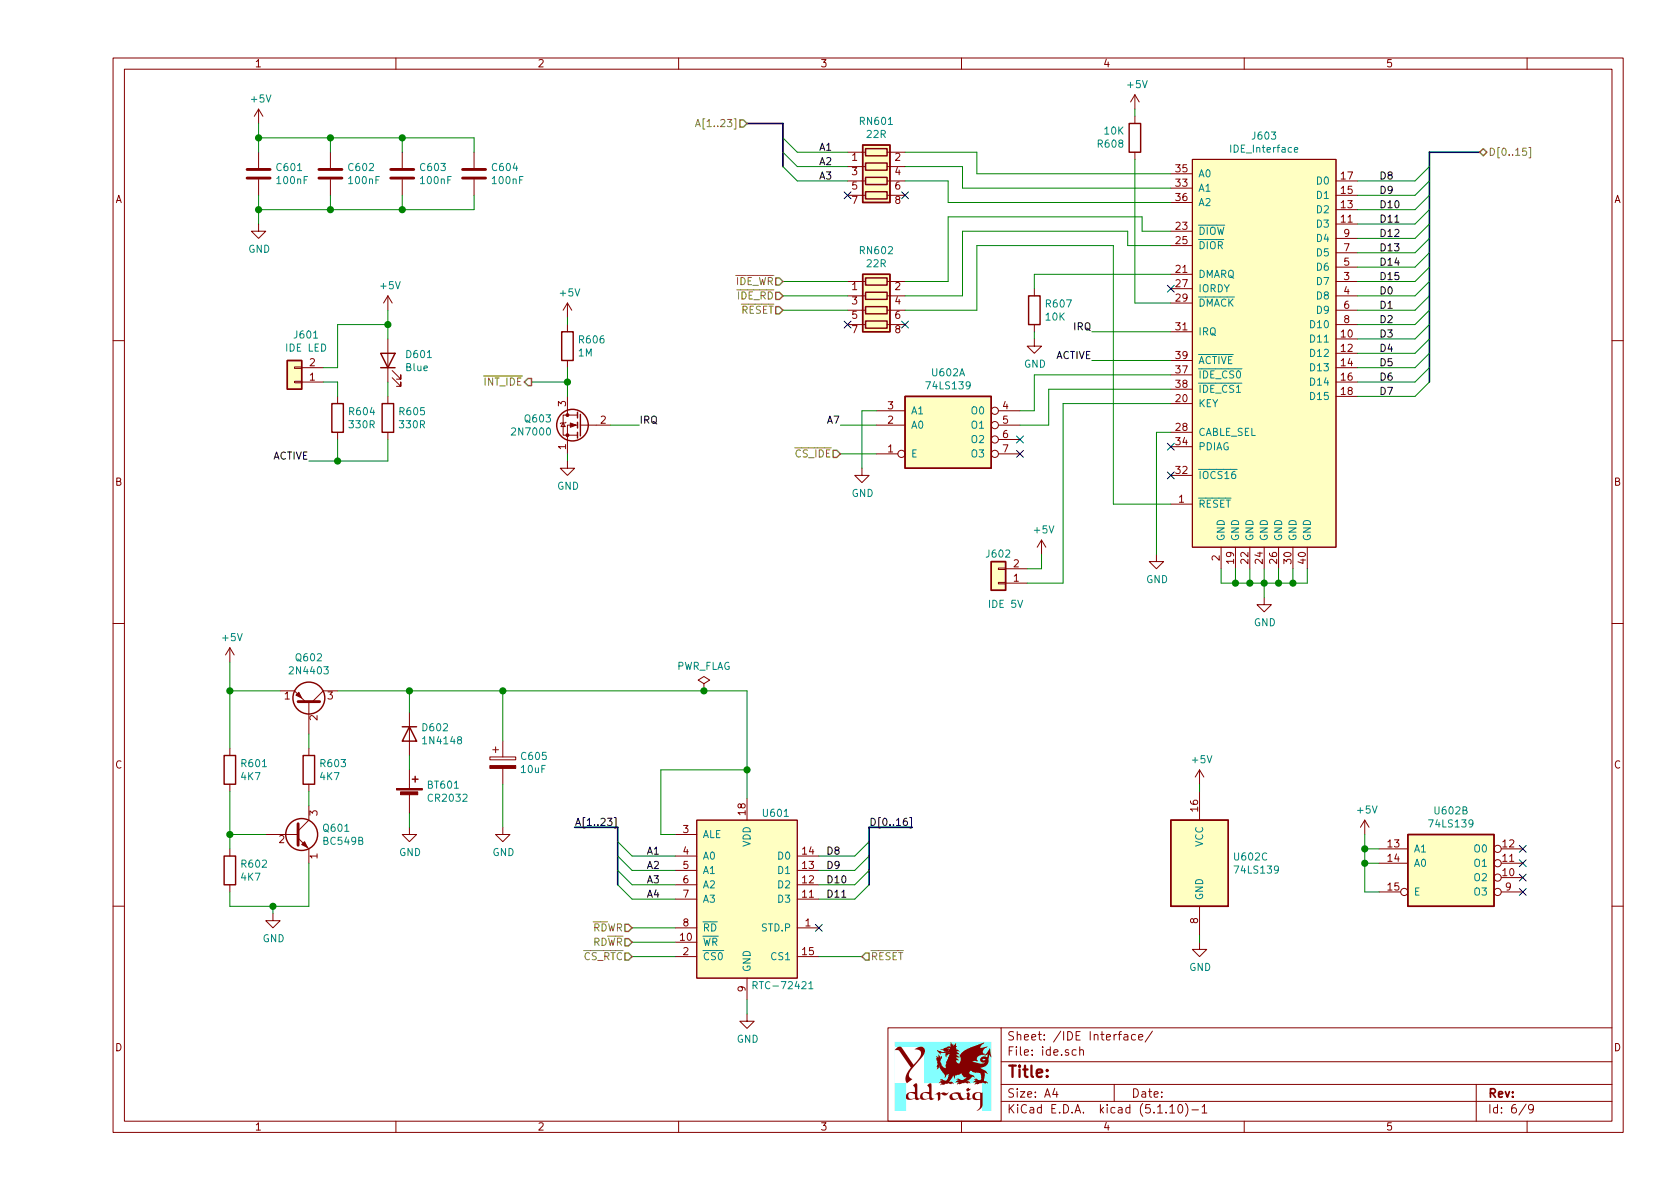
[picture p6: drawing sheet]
EESchema Schematic File Version 4
EELAYER 30 0
EELAYER END
$Descr A4 11693 8268
encoding utf-8
Sheet 6 9
Title ""
Date ""
Rev ""
Comp ""
Comment1 ""
Comment2 ""
Comment3 ""
Comment4 ""
$EndDescr
$Comp
L Ddraig:IDE_Interface J603
U 1 1
P 8800 2200
F 0 "J603" H 8800 3465 50  0000 C CNN
F 1 "IDE_Interface" H 8800 3374 50  0000 C CNN
F 2 "Connector_IDC:IDC-Header_2x20_P2.54mm_Vertical" H 8300 2300 50  0001 C CNN
F 3 "" H 8300 2300 50  0001 C CNN
	1    8800 2200
	1    0    0    -1  
$EndComp
Entry Wire Line
	9950 1150 9850 1250
Entry Wire Line
	9950 1250 9850 1350
Entry Wire Line
	9950 1350 9850 1450
Entry Wire Line
	9950 1450 9850 1550
Entry Wire Line
	9950 1550 9850 1650
Entry Wire Line
	9950 1650 9850 1750
Entry Wire Line
	9950 1750 9850 1850
Entry Wire Line
	9950 1850 9850 1950
Entry Wire Line
	9950 1950 9850 2050
Entry Wire Line
	9950 2050 9850 2150
Entry Wire Line
	9950 2150 9850 2250
Entry Wire Line
	9950 2250 9850 2350
Entry Wire Line
	9950 2350 9850 2450
Entry Wire Line
	9950 2450 9850 2550
Entry Wire Line
	9950 2550 9850 2650
Entry Wire Line
	9950 2650 9850 2750
Wire Wire Line
	9450 2750 9850 2750
Wire Wire Line
	9850 2650 9450 2650
Wire Wire Line
	9450 2550 9850 2550
Wire Wire Line
	9850 2450 9450 2450
Wire Wire Line
	9450 2350 9850 2350
Wire Wire Line
	9850 2250 9450 2250
Wire Wire Line
	9450 2150 9850 2150
Wire Wire Line
	9850 2050 9450 2050
Wire Wire Line
	9450 1950 9850 1950
Wire Wire Line
	9850 1850 9450 1850
Wire Wire Line
	9450 1750 9850 1750
Wire Wire Line
	9850 1650 9450 1650
Wire Wire Line
	9450 1550 9850 1550
Wire Wire Line
	9850 1450 9450 1450
Wire Wire Line
	9450 1350 9850 1350
Wire Wire Line
	9850 1250 9450 1250
Text Label 9600 1250 0    50   ~ 0
D8
Text Label 9600 1350 0    50   ~ 0
D9
Text Label 9600 1450 0    50   ~ 0
D10
Text Label 9600 1550 0    50   ~ 0
D11
Text Label 9600 1650 0    50   ~ 0
D12
Text Label 9600 1750 0    50   ~ 0
D13
Text Label 9600 1850 0    50   ~ 0
D14
Text Label 9600 1950 0    50   ~ 0
D15
Text Label 9600 2050 0    50   ~ 0
D0
Text Label 9600 2150 0    50   ~ 0
D1
Text Label 9600 2250 0    50   ~ 0
D2
Text Label 9600 2350 0    50   ~ 0
D3
Text Label 9600 2450 0    50   ~ 0
D4
Text Label 9600 2550 0    50   ~ 0
D5
Text Label 9600 2650 0    50   ~ 0
D6
Text Label 9600 2750 0    50   ~ 0
D7
Wire Bus Line
	9950 1050 10300 1050
Text HLabel 10300 1050 2    50   BiDi ~ 0
D[0..15]
Entry Wire Line
	5450 950  5550 1050
Entry Wire Line
	5450 1050 5550 1150
Entry Wire Line
	5450 1150 5550 1250
Wire Wire Line
	5550 1250 5900 1250
Wire Wire Line
	5900 1150 5550 1150
Wire Wire Line
	5550 1050 5900 1050
Text Label 5700 1050 0    50   ~ 0
A1
Text Label 5700 1150 0    50   ~ 0
A2
Text Label 5700 1250 0    50   ~ 0
A3
Wire Bus Line
	5450 850  5200 850 
Text HLabel 5200 850  0    50   Input ~ 0
A[1..23]
$Comp
L power:GND #PWR0616
U 1 1
P 8800 4150
F 0 "#PWR0616" H 8800 3900 50  0001 C CNN
F 1 "GND" H 8805 3977 50  0000 C CNN
F 2 "" H 8800 4150 50  0001 C CNN
F 3 "" H 8800 4150 50  0001 C CNN
	1    8800 4150
	1    0    0    -1  
$EndComp
Wire Wire Line
	8500 3950 8500 4050
Wire Wire Line
	8500 4050 8600 4050
Wire Wire Line
	9100 4050 9100 3950
Wire Wire Line
	9000 3950 9000 4050
Connection ~ 9000 4050
Wire Wire Line
	9000 4050 9100 4050
Wire Wire Line
	8900 3950 8900 4050
Connection ~ 8900 4050
Wire Wire Line
	8900 4050 9000 4050
Wire Wire Line
	8800 3950 8800 4050
Connection ~ 8800 4050
Wire Wire Line
	8800 4050 8900 4050
Wire Wire Line
	8700 3950 8700 4050
Connection ~ 8700 4050
Wire Wire Line
	8700 4050 8800 4050
Wire Wire Line
	8600 3950 8600 4050
Connection ~ 8600 4050
Wire Wire Line
	8600 4050 8700 4050
Wire Wire Line
	8800 4150 8800 4050
$Comp
L Connector_Generic:Conn_01x02 J602
U 1 1
P 6950 4050
F 0 "J602" H 6950 3850 50  0000 C CNN
F 1 "IDE 5V" H 6900 4200 50  0000 C CNN
F 2 "Connector_PinHeader_2.54mm:PinHeader_1x02_P2.54mm_Vertical" H 6950 4050 50  0001 C CNN
F 3 "~" H 6950 4050 50  0001 C CNN
	1    6950 4050
	-1   0    0    1   
$EndComp
$Comp
L power:+5V #PWR0612
U 1 1
P 7250 3850
F 0 "#PWR0612" H 7250 3700 50  0001 C CNN
F 1 "+5V" H 7265 4023 50  0000 C CNN
F 2 "" H 7250 3850 50  0001 C CNN
F 3 "" H 7250 3850 50  0001 C CNN
	1    7250 3850
	1    0    0    -1  
$EndComp
$Comp
L 74xx:74LS139 U602
U 1 1
P 6600 2950
F 0 "U602" H 6600 3317 50  0000 C CNN
F 1 "74LS139" H 6600 3226 50  0000 C CNN
F 2 "Package_DIP:DIP-16_W7.62mm_Socket" H 6600 2950 50  0001 C CNN
F 3 "http://www.ti.com/lit/ds/symlink/sn74ls139a.pdf" H 6600 2950 50  0001 C CNN
	1    6600 2950
	1    0    0    -1  
$EndComp
$Comp
L 74xx:74LS139 U602
U 2 1
P 10100 6000
F 0 "U602" H 10100 6367 50  0000 C CNN
F 1 "74LS139" H 10100 6276 50  0000 C CNN
F 2 "Package_DIP:DIP-16_W7.62mm_Socket" H 10100 6000 50  0001 C CNN
F 3 "http://www.ti.com/lit/ds/symlink/sn74ls139a.pdf" H 10100 6000 50  0001 C CNN
	2    10100 6000
	1    0    0    -1  
$EndComp
$Comp
L 74xx:74LS139 U602
U 3 1
P 8350 6000
F 0 "U602" H 8580 6046 50  0000 L CNN
F 1 "74LS139" H 8580 5955 50  0000 L CNN
F 2 "Package_DIP:DIP-16_W7.62mm_Socket" H 8350 6000 50  0001 C CNN
F 3 "http://www.ti.com/lit/ds/symlink/sn74ls139a.pdf" H 8350 6000 50  0001 C CNN
	3    8350 6000
	1    0    0    -1  
$EndComp
Wire Wire Line
	6800 1200 8150 1200
Text HLabel 5450 1950 0    50   Input ~ 0
~IDE_WR
Text HLabel 5450 2050 0    50   Input ~ 0
~IDE_RD
Text HLabel 5450 2150 0    50   Input ~ 0
~RESET
Text HLabel 5850 3150 0    50   Input ~ 0
~CS_IDE
Text HLabel 3700 2650 0    50   Output ~ 0
~INT_IDE
Wire Wire Line
	5900 1950 5450 1950
Wire Wire Line
	5900 2050 5450 2050
Wire Wire Line
	5450 2150 5900 2150
Wire Wire Line
	7950 1500 7950 1600
Wire Wire Line
	7950 1600 8150 1600
Wire Wire Line
	7850 1600 7850 1700
Wire Wire Line
	7850 1700 8150 1700
Wire Wire Line
	6800 1700 7750 1700
Wire Wire Line
	7750 1700 7750 3500
Wire Wire Line
	7750 3500 8150 3500
Text Label 5850 2950 2    50   ~ 0
A7
$Comp
L power:GND #PWR0611
U 1 1
P 6000 3250
F 0 "#PWR0611" H 6000 3000 50  0001 C CNN
F 1 "GND" H 6005 3077 50  0000 C CNN
F 2 "" H 6000 3250 50  0001 C CNN
F 3 "" H 6000 3250 50  0001 C CNN
	1    6000 3250
	1    0    0    -1  
$EndComp
Wire Wire Line
	5850 2950 6100 2950
Wire Wire Line
	6100 2850 6000 2850
Wire Wire Line
	6000 2850 6000 3250
Wire Wire Line
	5850 3150 6100 3150
Wire Wire Line
	7200 2850 7200 2600
Wire Wire Line
	7200 2850 7100 2850
Wire Wire Line
	7200 2600 8150 2600
Wire Wire Line
	7100 2950 7300 2950
Wire Wire Line
	7300 2950 7300 2700
Wire Wire Line
	7300 2700 8150 2700
Wire Wire Line
	8150 2800 7400 2800
Wire Wire Line
	7400 2800 7400 4050
$Comp
L power:GND #PWR0613
U 1 1
P 8050 3850
F 0 "#PWR0613" H 8050 3600 50  0001 C CNN
F 1 "GND" H 8055 3677 50  0000 C CNN
F 2 "" H 8050 3850 50  0001 C CNN
F 3 "" H 8050 3850 50  0001 C CNN
	1    8050 3850
	1    0    0    -1  
$EndComp
Wire Wire Line
	8150 3000 8050 3000
Wire Wire Line
	8050 3000 8050 3850
$Comp
L Device:R R606
U 1 1
P 3950 2400
F 0 "R606" H 4020 2446 50  0000 L CNN
F 1 "1M" H 4020 2355 50  0000 L CNN
F 2 "Resistor_THT:R_Axial_DIN0207_L6.3mm_D2.5mm_P10.16mm_Horizontal" V 3880 2400 50  0001 C CNN
F 3 "~" H 3950 2400 50  0001 C CNN
	1    3950 2400
	1    0    0    -1  
$EndComp
$Comp
L Transistor_FET:2N7000 Q603
U 1 1
P 4050 2950
F 0 "Q603" H 4255 2996 50  0000 L CNN
F 1 "2N7000" H 4255 2905 50  0000 L CNN
F 2 "Package_TO_SOT_THT:TO-92_Inline" H 4250 2875 50  0001 L CIN
F 3 "https://www.onsemi.com/pub/Collateral/NDS7002A-D.PDF" H 4050 2950 50  0001 L CNN
	1    4050 2950
	-1   0    0    -1  
$EndComp
Text Label 7600 2500 2    50   ~ 0
ACTIVE
Text Label 7600 2300 2    50   ~ 0
IRQ
Text Label 4450 2950 0    50   ~ 0
IRQ
$Comp
L power:GND #PWR0609
U 1 1
P 3950 3200
F 0 "#PWR0609" H 3950 2950 50  0001 C CNN
F 1 "GND" H 3955 3027 50  0000 C CNN
F 2 "" H 3950 3200 50  0001 C CNN
F 3 "" H 3950 3200 50  0001 C CNN
	1    3950 3200
	1    0    0    -1  
$EndComp
$Comp
L power:+5V #PWR0608
U 1 1
P 3950 2200
F 0 "#PWR0608" H 3950 2050 50  0001 C CNN
F 1 "+5V" H 3965 2373 50  0000 C CNN
F 2 "" H 3950 2200 50  0001 C CNN
F 3 "" H 3950 2200 50  0001 C CNN
	1    3950 2200
	1    0    0    -1  
$EndComp
Wire Wire Line
	3950 3150 3950 3200
Wire Wire Line
	3950 2750 3950 2650
Wire Wire Line
	3950 2250 3950 2200
Wire Wire Line
	4450 2950 4250 2950
Wire Wire Line
	3700 2650 3950 2650
Connection ~ 3950 2650
Wire Wire Line
	3950 2550 3950 2650
$Comp
L Connector_Generic:Conn_01x02 J601
U 1 1
P 2050 2650
F 0 "J601" H 1968 2325 50  0000 C CNN
F 1 "IDE LED" H 1968 2416 50  0000 C CNN
F 2 "Connector_PinHeader_2.54mm:PinHeader_1x02_P2.54mm_Vertical" H 2050 2650 50  0001 C CNN
F 3 "~" H 2050 2650 50  0001 C CNN
	1    2050 2650
	-1   0    0    1   
$EndComp
Text Label 2150 3200 2    50   ~ 0
ACTIVE
Wire Wire Line
	7600 2300 8150 2300
Wire Wire Line
	8150 2500 7600 2500
$Comp
L Device:R R605
U 1 1
P 2700 2900
F 0 "R605" H 2770 2946 50  0000 L CNN
F 1 "330R" H 2770 2855 50  0000 L CNN
F 2 "Resistor_THT:R_Axial_DIN0207_L6.3mm_D2.5mm_P10.16mm_Horizontal" V 2630 2900 50  0001 C CNN
F 3 "~" H 2700 2900 50  0001 C CNN
	1    2700 2900
	1    0    0    -1  
$EndComp
$Comp
L Device:LED D601
U 1 1
P 2700 2500
F 0 "D601" V 2739 2382 50  0000 R CNN
F 1 "Blue" V 2648 2382 50  0000 R CNN
F 2 "LED_THT:LED_D5.0mm" H 2700 2500 50  0001 C CNN
F 3 "~" H 2700 2500 50  0001 C CNN
	1    2700 2500
	0    -1   -1   0   
$EndComp
$Comp
L Device:R R604
U 1 1
P 2350 2900
F 0 "R604" H 2420 2946 50  0000 L CNN
F 1 "330R" H 2420 2855 50  0000 L CNN
F 2 "Resistor_THT:R_Axial_DIN0207_L6.3mm_D2.5mm_P10.16mm_Horizontal" V 2280 2900 50  0001 C CNN
F 3 "~" H 2350 2900 50  0001 C CNN
	1    2350 2900
	1    0    0    -1  
$EndComp
$Comp
L power:+5V #PWR0605
U 1 1
P 2700 2150
F 0 "#PWR0605" H 2700 2000 50  0001 C CNN
F 1 "+5V" H 2715 2323 50  0000 C CNN
F 2 "" H 2700 2150 50  0001 C CNN
F 3 "" H 2700 2150 50  0001 C CNN
	1    2700 2150
	1    0    0    -1  
$EndComp
Wire Wire Line
	2700 2250 2700 2350
Wire Wire Line
	2700 2650 2700 2750
Wire Wire Line
	2700 3200 2350 3200
Wire Wire Line
	2700 3050 2700 3200
Wire Wire Line
	2350 3050 2350 3200
Connection ~ 2350 3200
Wire Wire Line
	2350 3200 2150 3200
Wire Wire Line
	2250 2650 2350 2650
Wire Wire Line
	2350 2650 2350 2750
Wire Wire Line
	2250 2550 2350 2550
Wire Wire Line
	2350 2550 2350 2250
Wire Wire Line
	2350 2250 2700 2250
Wire Wire Line
	2700 2150 2700 2250
Connection ~ 2700 2250
NoConn ~ 8150 2000
NoConn ~ 8150 3100
NoConn ~ 8150 3300
NoConn ~ 7100 3050
NoConn ~ 7100 3150
$Comp
L power:GND #PWR0615
U 1 1
P 8350 6550
F 0 "#PWR0615" H 8350 6300 50  0001 C CNN
F 1 "GND" H 8355 6377 50  0000 C CNN
F 2 "" H 8350 6550 50  0001 C CNN
F 3 "" H 8350 6550 50  0001 C CNN
	1    8350 6550
	1    0    0    -1  
$EndComp
Wire Wire Line
	8350 5450 8350 5500
Wire Wire Line
	8350 6500 8350 6550
Wire Wire Line
	9500 5800 9500 5900
Wire Wire Line
	9500 5900 9600 5900
Wire Wire Line
	9500 5900 9500 6000
Wire Wire Line
	9500 6000 9600 6000
Connection ~ 9500 5900
Wire Wire Line
	9500 6000 9500 6200
Wire Wire Line
	9500 6200 9600 6200
Connection ~ 9500 6000
NoConn ~ 10600 5900
NoConn ~ 10600 6000
NoConn ~ 10600 6100
NoConn ~ 10600 6200
Wire Wire Line
	7150 3950 7250 3950
Wire Wire Line
	7250 3950 7250 3850
Wire Wire Line
	7400 4050 7150 4050
$Comp
L Ddraig:RTC-72421 U601
U 1 1
P 5200 6200
F 0 "U601" H 5400 6750 50  0000 C CNN
F 1 "RTC-72421" H 5450 5550 50  0000 C CNN
F 2 "Package_DIP:DIP-18_W7.62mm_Socket" H 5050 6250 50  0001 C CNN
F 3 "" H 5050 6250 50  0001 C CNN
	1    5200 6200
	1    0    0    -1  
$EndComp
Text HLabel 4400 6650 0    50   Input ~ 0
~CS_RTC
Text HLabel 4400 6550 0    50   Input ~ 0
RD~WR
Text HLabel 4400 6450 0    50   Input ~ 0
~RD~WR
Text HLabel 6000 6650 2    50   Input ~ 0
~RESET
$Comp
L Device:Q_NPN_EBC Q601
U 1 1
P 2050 5800
F 0 "Q601" H 2241 5846 50  0000 L CNN
F 1 "BC549B" H 2241 5755 50  0000 L CNN
F 2 "Package_TO_SOT_THT:TO-92" H 2250 5900 50  0001 C CNN
F 3 "~" H 2050 5800 50  0001 C CNN
	1    2050 5800
	1    0    0    -1  
$EndComp
$Comp
L Device:Q_PNP_EBC Q602
U 1 1
P 2150 4900
F 0 "Q602" V 2478 4900 50  0000 C CNN
F 1 "2N4403" V 2387 4900 50  0000 C CNN
F 2 "Package_TO_SOT_THT:TO-92" H 2350 5000 50  0001 C CNN
F 3 "~" H 2150 4900 50  0001 C CNN
	1    2150 4900
	0    1    -1   0   
$EndComp
$Comp
L Diode:1N4148 D602
U 1 1
P 2850 5100
F 0 "D602" V 2804 5180 50  0000 L CNN
F 1 "1N4148" V 2895 5180 50  0000 L CNN
F 2 "Diode_THT:D_DO-35_SOD27_P7.62mm_Horizontal" H 2850 4925 50  0001 C CNN
F 3 "https://assets.nexperia.com/documents/data-sheet/1N4148_1N4448.pdf" H 2850 5100 50  0001 C CNN
	1    2850 5100
	0    1    1    0   
$EndComp
$Comp
L Device:Battery_Cell BT601
U 1 1
P 2850 5550
F 0 "BT601" H 2968 5646 50  0000 L CNN
F 1 "CR2032" H 2968 5555 50  0000 L CNN
F 2 "Battery:BatteryHolder_Keystone_103_1x20mm" V 2850 5610 50  0001 C CNN
F 3 "~" V 2850 5610 50  0001 C CNN
	1    2850 5550
	1    0    0    -1  
$EndComp
$Comp
L Device:R R602
U 1 1
P 1600 6050
F 0 "R602" H 1670 6096 50  0000 L CNN
F 1 "4K7" H 1670 6005 50  0000 L CNN
F 2 "Resistor_THT:R_Axial_DIN0207_L6.3mm_D2.5mm_P10.16mm_Horizontal" V 1530 6050 50  0001 C CNN
F 3 "~" H 1600 6050 50  0001 C CNN
	1    1600 6050
	1    0    0    -1  
$EndComp
$Comp
L Device:CP C605
U 1 1
P 3500 5300
F 0 "C605" H 3618 5346 50  0000 L CNN
F 1 "10uF" H 3618 5255 50  0000 L CNN
F 2 "Capacitor_THT:CP_Radial_D5.0mm_P2.50mm" H 3538 5150 50  0001 C CNN
F 3 "~" H 3500 5300 50  0001 C CNN
	1    3500 5300
	1    0    0    -1  
$EndComp
Wire Wire Line
	4700 6450 4400 6450
Wire Wire Line
	4400 6550 4700 6550
Wire Wire Line
	4700 6650 4400 6650
Wire Wire Line
	6000 6650 5700 6650
$Comp
L power:GND #PWR0606
U 1 1
P 2850 5750
F 0 "#PWR0606" H 2850 5500 50  0001 C CNN
F 1 "GND" H 2855 5577 50  0000 C CNN
F 2 "" H 2850 5750 50  0001 C CNN
F 3 "" H 2850 5750 50  0001 C CNN
	1    2850 5750
	1    0    0    -1  
$EndComp
$Comp
L power:+5V #PWR0601
U 1 1
P 1600 4600
F 0 "#PWR0601" H 1600 4450 50  0001 C CNN
F 1 "+5V" H 1615 4773 50  0000 C CNN
F 2 "" H 1600 4600 50  0001 C CNN
F 3 "" H 1600 4600 50  0001 C CNN
	1    1600 4600
	1    0    0    -1  
$EndComp
$Comp
L power:GND #PWR0607
U 1 1
P 3500 5750
F 0 "#PWR0607" H 3500 5500 50  0001 C CNN
F 1 "GND" H 3505 5577 50  0000 C CNN
F 2 "" H 3500 5750 50  0001 C CNN
F 3 "" H 3500 5750 50  0001 C CNN
	1    3500 5750
	1    0    0    -1  
$EndComp
$Comp
L Device:R R603
U 1 1
P 2150 5350
F 0 "R603" H 2220 5396 50  0000 L CNN
F 1 "4K7" H 2220 5305 50  0000 L CNN
F 2 "Resistor_THT:R_Axial_DIN0207_L6.3mm_D2.5mm_P10.16mm_Horizontal" V 2080 5350 50  0001 C CNN
F 3 "~" H 2150 5350 50  0001 C CNN
	1    2150 5350
	1    0    0    -1  
$EndComp
$Comp
L Device:R R601
U 1 1
P 1600 5350
F 0 "R601" H 1670 5396 50  0000 L CNN
F 1 "4K7" H 1670 5305 50  0000 L CNN
F 2 "Resistor_THT:R_Axial_DIN0207_L6.3mm_D2.5mm_P10.16mm_Horizontal" V 1530 5350 50  0001 C CNN
F 3 "~" H 1600 5350 50  0001 C CNN
	1    1600 5350
	1    0    0    -1  
$EndComp
$Comp
L power:GND #PWR0604
U 1 1
P 1900 6350
F 0 "#PWR0604" H 1900 6100 50  0001 C CNN
F 1 "GND" H 1905 6177 50  0000 C CNN
F 2 "" H 1900 6350 50  0001 C CNN
F 3 "" H 1900 6350 50  0001 C CNN
	1    1900 6350
	1    0    0    -1  
$EndComp
Wire Wire Line
	1600 4600 1600 4800
Wire Wire Line
	1600 5500 1600 5800
Wire Wire Line
	1600 6200 1600 6300
Wire Wire Line
	1600 6300 1900 6300
Wire Wire Line
	1900 6300 1900 6350
Wire Wire Line
	2150 6000 2150 6300
Wire Wire Line
	2150 6300 1900 6300
Connection ~ 1900 6300
Wire Wire Line
	1850 5800 1600 5800
Connection ~ 1600 5800
Wire Wire Line
	1600 5800 1600 5900
Wire Wire Line
	2150 5600 2150 5500
Wire Wire Line
	2150 5100 2150 5200
Wire Wire Line
	1950 4800 1600 4800
Connection ~ 1600 4800
Wire Wire Line
	1600 4800 1600 5200
Wire Wire Line
	2350 4800 2850 4800
Wire Wire Line
	2850 4800 2850 4950
Wire Wire Line
	2850 5250 2850 5350
Wire Wire Line
	2850 5650 2850 5750
Wire Wire Line
	3500 5750 3500 5450
Wire Wire Line
	3500 5150 3500 4800
Wire Wire Line
	3500 4800 2850 4800
Connection ~ 2850 4800
Wire Wire Line
	3500 4800 4900 4800
Wire Wire Line
	5200 4800 5200 5350
Connection ~ 3500 4800
Entry Wire Line
	4300 5850 4400 5950
Entry Wire Line
	4300 5950 4400 6050
Entry Wire Line
	4300 6050 4400 6150
Entry Wire Line
	4300 6150 4400 6250
Entry Wire Line
	6050 5850 5950 5950
Entry Wire Line
	6050 5950 5950 6050
Entry Wire Line
	6050 6050 5950 6150
Entry Wire Line
	6050 6150 5950 6250
Wire Wire Line
	4700 5800 4600 5800
Wire Wire Line
	4600 5800 4600 5350
Wire Wire Line
	4600 5350 5200 5350
Connection ~ 5200 5350
Wire Wire Line
	5200 5350 5200 5550
Wire Wire Line
	4400 5950 4700 5950
Wire Wire Line
	4700 6050 4400 6050
Wire Wire Line
	4400 6150 4700 6150
Wire Wire Line
	4700 6250 4400 6250
Wire Wire Line
	5700 6250 5950 6250
Wire Wire Line
	5950 6150 5700 6150
Wire Wire Line
	5700 6050 5950 6050
Wire Wire Line
	5950 5950 5700 5950
Wire Bus Line
	4300 5750 4000 5750
Wire Bus Line
	6050 5750 6350 5750
Text Label 5750 5950 0    50   ~ 0
D8
Text Label 5750 6050 0    50   ~ 0
D9
Text Label 5750 6150 0    50   ~ 0
D10
Text Label 5750 6250 0    50   ~ 0
D11
Text Label 4500 5950 0    50   ~ 0
A1
Text Label 4500 6050 0    50   ~ 0
A2
Text Label 4500 6150 0    50   ~ 0
A3
Text Label 4500 6250 0    50   ~ 0
A4
Text Label 4000 5750 0    50   ~ 0
A[1..23]
Text Label 6050 5750 0    50   ~ 0
D[0..16]
$Comp
L power:GND #PWR0610
U 1 1
P 5200 7050
F 0 "#PWR0610" H 5200 6800 50  0001 C CNN
F 1 "GND" H 5205 6877 50  0000 C CNN
F 2 "" H 5200 7050 50  0001 C CNN
F 3 "" H 5200 7050 50  0001 C CNN
	1    5200 7050
	1    0    0    -1  
$EndComp
Wire Wire Line
	5200 7050 5200 6950
NoConn ~ 5700 6450
$Comp
L power:PWR_FLAG #FLG0601
U 1 1
P 4900 4800
F 0 "#FLG0601" H 4900 4875 50  0001 C CNN
F 1 "PWR_FLAG" H 4900 4973 50  0000 C CNN
F 2 "" H 4900 4800 50  0001 C CNN
F 3 "~" H 4900 4800 50  0001 C CNN
	1    4900 4800
	1    0    0    -1  
$EndComp
Connection ~ 4900 4800
Wire Wire Line
	4900 4800 5200 4800
$Comp
L Device:C C?
U 1 1
P 1800 1200
AR Path="/6058AC66/60F62708" Ref="C?"  Part="1" 
AR Path="/6090D430/60F62708" Ref="C601"  Part="1" 
F 0 "C601" H 1915 1246 50  0000 L CNN
F 1 "100nF" H 1915 1155 50  0000 L CNN
F 2 "Capacitor_THT:C_Disc_D3.8mm_W2.6mm_P2.50mm" H 1838 1050 50  0001 C CNN
F 3 "~" H 1800 1200 50  0001 C CNN
	1    1800 1200
	1    0    0    -1  
$EndComp
Wire Wire Line
	1800 1550 1800 1450
Wire Wire Line
	1800 1050 1800 950 
Connection ~ 1800 950 
Wire Wire Line
	1800 950  1800 850 
Connection ~ 1800 1450
Wire Wire Line
	1800 1450 1800 1350
$Comp
L power:GND #PWR?
U 1 1
P 1800 1550
AR Path="/6058AC66/60F62714" Ref="#PWR?"  Part="1" 
AR Path="/6090D430/60F62714" Ref="#PWR0603"  Part="1" 
F 0 "#PWR0603" H 1800 1300 50  0001 C CNN
F 1 "GND" H 1805 1377 50  0000 C CNN
F 2 "" H 1800 1550 50  0001 C CNN
F 3 "" H 1800 1550 50  0001 C CNN
	1    1800 1550
	1    0    0    -1  
$EndComp
$Comp
L Device:C C?
U 1 1
P 2300 1200
AR Path="/6058AC66/60F6271A" Ref="C?"  Part="1" 
AR Path="/6090D430/60F6271A" Ref="C602"  Part="1" 
F 0 "C602" H 2415 1246 50  0000 L CNN
F 1 "100nF" H 2415 1155 50  0000 L CNN
F 2 "Capacitor_THT:C_Disc_D3.8mm_W2.6mm_P2.50mm" H 2338 1050 50  0001 C CNN
F 3 "~" H 2300 1200 50  0001 C CNN
	1    2300 1200
	1    0    0    -1  
$EndComp
Wire Wire Line
	2300 950  2300 1050
Wire Wire Line
	1800 950  2300 950 
Wire Wire Line
	2300 1450 2300 1350
Wire Wire Line
	1800 1450 2300 1450
$Comp
L power:+5V #PWR?
U 1 1
P 1800 850
AR Path="/6058AC66/60F62724" Ref="#PWR?"  Part="1" 
AR Path="/6090D430/60F62724" Ref="#PWR0602"  Part="1" 
F 0 "#PWR0602" H 1800 700 50  0001 C CNN
F 1 "+5V" H 1815 1023 50  0000 C CNN
F 2 "" H 1800 850 50  0001 C CNN
F 3 "" H 1800 850 50  0001 C CNN
	1    1800 850 
	1    0    0    -1  
$EndComp
$Comp
L Device:C C?
U 1 1
P 2800 1200
AR Path="/6058AC66/60F6AF03" Ref="C?"  Part="1" 
AR Path="/6090D430/60F6AF03" Ref="C603"  Part="1" 
F 0 "C603" H 2915 1246 50  0000 L CNN
F 1 "100nF" H 2915 1155 50  0000 L CNN
F 2 "Capacitor_THT:C_Disc_D3.8mm_W2.6mm_P2.50mm" H 2838 1050 50  0001 C CNN
F 3 "~" H 2800 1200 50  0001 C CNN
	1    2800 1200
	1    0    0    -1  
$EndComp
Wire Wire Line
	2800 1050 2800 950 
Wire Wire Line
	2800 1450 2800 1350
$Comp
L Device:C C?
U 1 1
P 3300 1200
AR Path="/6058AC66/60F6AF15" Ref="C?"  Part="1" 
AR Path="/6090D430/60F6AF15" Ref="C604"  Part="1" 
F 0 "C604" H 3415 1246 50  0000 L CNN
F 1 "100nF" H 3415 1155 50  0000 L CNN
F 2 "Capacitor_THT:C_Disc_D3.8mm_W2.6mm_P2.50mm" H 3338 1050 50  0001 C CNN
F 3 "~" H 3300 1200 50  0001 C CNN
	1    3300 1200
	1    0    0    -1  
$EndComp
Wire Wire Line
	3300 950  3300 1050
Wire Wire Line
	2800 950  3300 950 
Wire Wire Line
	3300 1450 3300 1350
Wire Wire Line
	2800 1450 3300 1450
Wire Wire Line
	2800 950  2300 950 
Connection ~ 2800 950 
Connection ~ 2300 950 
Wire Wire Line
	2300 1450 2800 1450
Connection ~ 2300 1450
Connection ~ 2800 1450
$Comp
L power:+5V #PWR0101
U 1 1
P 8350 5450
F 0 "#PWR0101" H 8350 5300 50  0001 C CNN
F 1 "+5V" H 8365 5623 50  0000 C CNN
F 2 "" H 8350 5450 50  0001 C CNN
F 3 "" H 8350 5450 50  0001 C CNN
	1    8350 5450
	1    0    0    -1  
$EndComp
$Comp
L power:+5V #PWR0102
U 1 1
P 9500 5800
F 0 "#PWR0102" H 9500 5650 50  0001 C CNN
F 1 "+5V" H 9515 5973 50  0000 C CNN
F 2 "" H 9500 5800 50  0001 C CNN
F 3 "" H 9500 5800 50  0001 C CNN
	1    9500 5800
	1    0    0    -1  
$EndComp
Wire Wire Line
	6300 1050 6800 1050
Wire Wire Line
	6800 1050 6800 1200
Wire Wire Line
	6300 1150 6700 1150
Wire Wire Line
	6700 1150 6700 1300
Wire Wire Line
	6700 1300 8150 1300
Wire Wire Line
	6300 1250 6600 1250
Wire Wire Line
	6600 1250 6600 1400
Wire Wire Line
	6600 1400 8150 1400
Wire Wire Line
	6800 1700 6800 2150
Wire Wire Line
	6800 2150 6300 2150
Wire Wire Line
	6300 2050 6700 2050
Wire Wire Line
	6700 2050 6700 1600
Wire Wire Line
	6700 1600 7850 1600
Wire Wire Line
	6600 1950 6600 1500
Wire Wire Line
	6600 1500 7950 1500
Wire Wire Line
	6300 1950 6600 1950
NoConn ~ 5900 1350
NoConn ~ 6300 1350
NoConn ~ 6300 2250
NoConn ~ 5900 2250
$Comp
L Device:R R607
U 1 1
P 7200 2150
F 0 "R607" H 7270 2196 50  0000 L CNN
F 1 "10K" H 7270 2105 50  0000 L CNN
F 2 "Resistor_THT:R_Axial_DIN0207_L6.3mm_D2.5mm_P10.16mm_Horizontal" V 7130 2150 50  0001 C CNN
F 3 "~" H 7200 2150 50  0001 C CNN
	1    7200 2150
	1    0    0    -1  
$EndComp
$Comp
L Device:R R608
U 1 1
P 7900 950
F 0 "R608" H 7970 996 50  0000 L CNN
F 1 "10K" H 7970 905 50  0000 L CNN
F 2 "Resistor_THT:R_Axial_DIN0207_L6.3mm_D2.5mm_P10.16mm_Horizontal" V 7830 950 50  0001 C CNN
F 3 "~" H 7900 950 50  0001 C CNN
	1    7900 950 
	-1   0    0    1   
$EndComp
$Comp
L power:+5V #PWR0617
U 1 1
P 7900 750
F 0 "#PWR0617" H 7900 600 50  0001 C CNN
F 1 "+5V" H 7915 923 50  0000 C CNN
F 2 "" H 7900 750 50  0001 C CNN
F 3 "" H 7900 750 50  0001 C CNN
	1    7900 750 
	1    0    0    -1  
$EndComp
Wire Wire Line
	8150 2100 7900 2100
Wire Wire Line
	7900 2100 7900 1100
Wire Wire Line
	7900 750  7900 800 
$Comp
L power:GND #PWR0614
U 1 1
P 7200 2350
F 0 "#PWR0614" H 7200 2100 50  0001 C CNN
F 1 "GND" H 7205 2177 50  0000 C CNN
F 2 "" H 7200 2350 50  0001 C CNN
F 3 "" H 7200 2350 50  0001 C CNN
	1    7200 2350
	1    0    0    -1  
$EndComp
Wire Wire Line
	7200 2350 7200 2300
Wire Wire Line
	8150 1900 7200 1900
Wire Wire Line
	7200 1900 7200 2000
$Comp
L Ddraig:RPack04_Alt RN601
U 1 1
P 6100 1250
F 0 "RN601" V 5683 1250 50  0000 C CNN
F 1 "22R" V 5774 1250 50  0000 C CNN
F 2 "Resistor_THT:R_Array_SIP8" V 6375 1250 50  0001 C CNN
F 3 "~" H 6100 1250 50  0001 C CNN
	1    6100 1250
	0    1    1    0   
$EndComp
$Comp
L Ddraig:RPack04_Alt RN602
U 1 1
P 6100 2150
F 0 "RN602" V 5683 2150 50  0000 C CNN
F 1 "22R" V 5774 2150 50  0000 C CNN
F 2 "Resistor_THT:R_Array_SIP8" V 6375 2150 50  0001 C CNN
F 3 "~" H 6100 2150 50  0001 C CNN
	1    6100 2150
	0    1    1    0   
$EndComp
Wire Bus Line
	5450 850  5450 1150
Wire Bus Line
	4300 5750 4300 6150
Wire Bus Line
	6050 5750 6050 6150
Wire Bus Line
	9950 1050 9950 2650
$EndSCHEMATC
